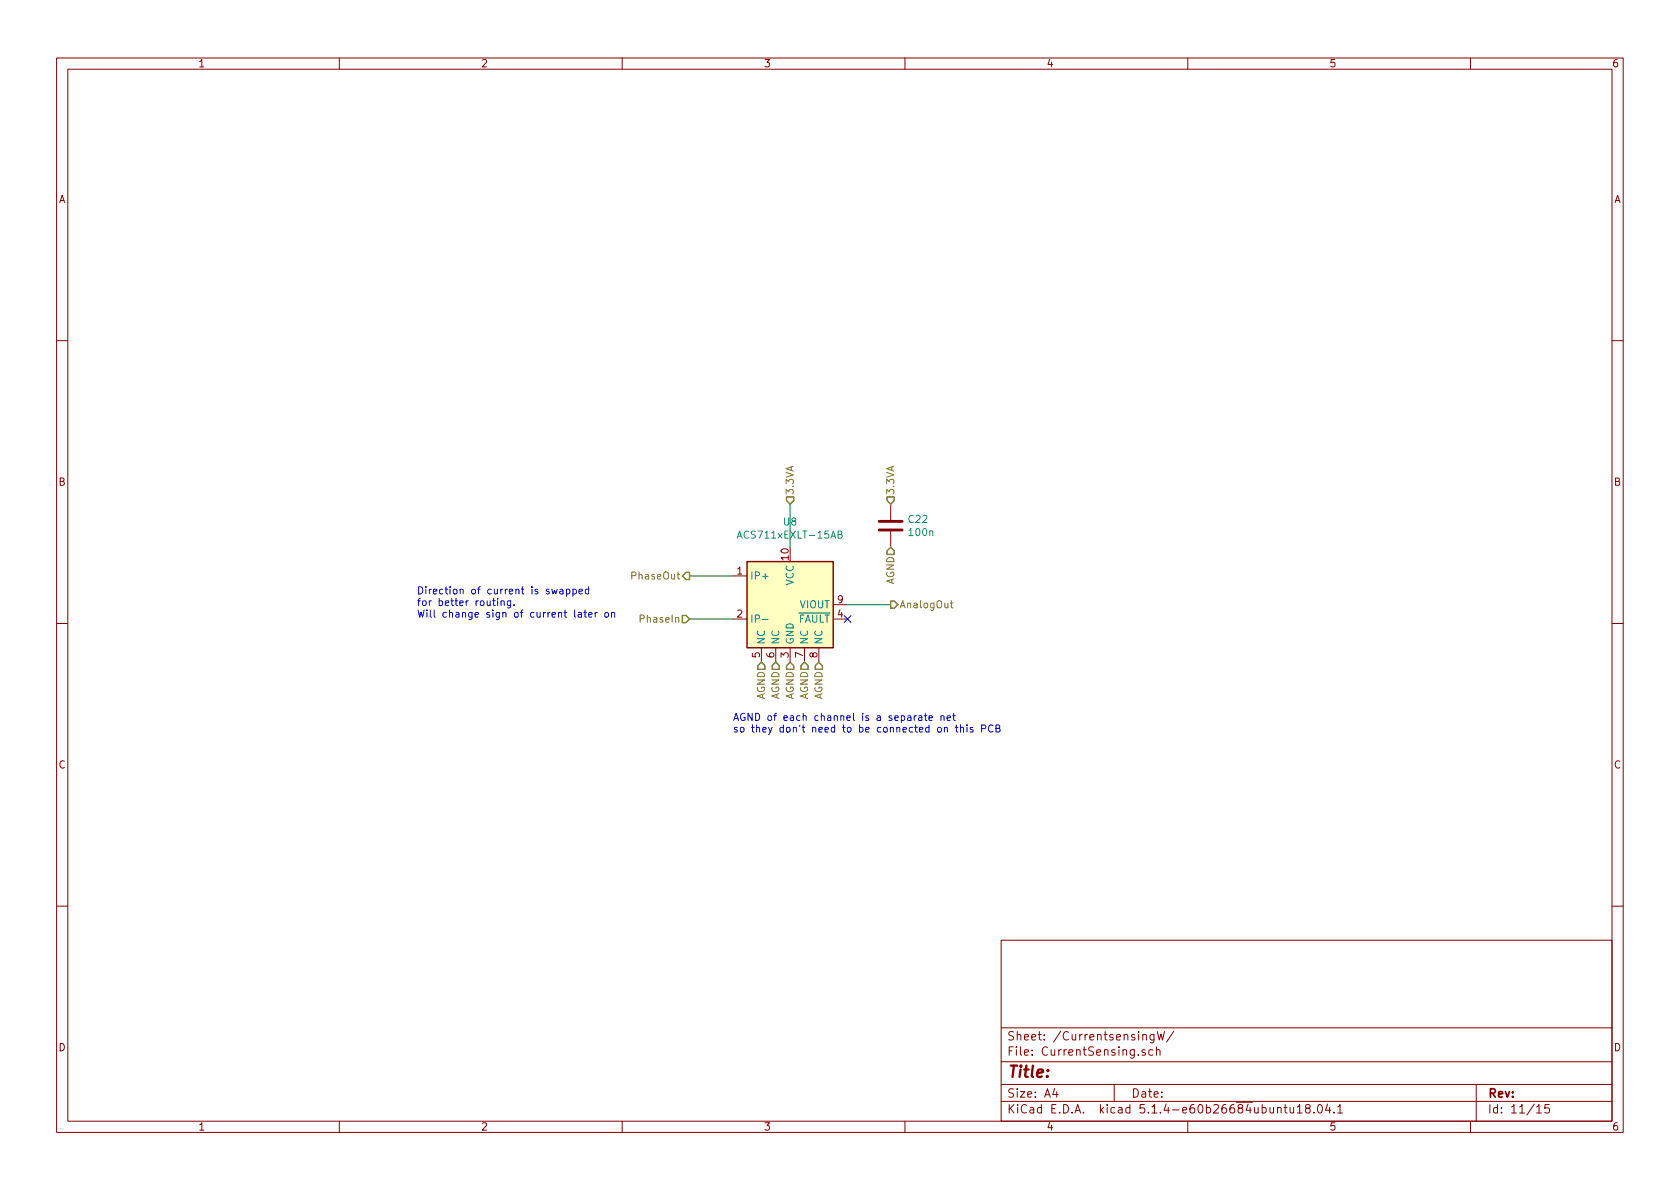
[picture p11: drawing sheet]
<svg xmlns="http://www.w3.org/2000/svg" width="297mm" height="210mm" viewBox="0 0 297 210" stroke-linecap="round" stroke-linejoin="round" font-family="sans-serif">
<g fill="none" stroke="#840000" stroke-width=".18">
<path d="M10 10.3h277v189.9h-277zM12 12.2h273v186.1h-273zM60 10.3v1.9M110 10.3v1.9M160 10.3v1.9M210 10.3v1.9M260 10.3v1.9M10 60.2h2M285 60.2h2M157.5 89.1v2.8M157.5 94v2.8M10 110.3h2"/>
<path d="M129.5 101.8h2.6M129.5 109.5h2.6M134.6 114.5v2.6M137.2 114.5v2.6M139.7 114.5v2.6M142.2 114.5v2.6M144.8 114.5v2.6M147.3 109.5h2.6M147.3 106.9h2.6M285 110.3h2M10 160.2h2M177 166.3h108v32h-108z"/>
<path d="M285 160.2h2M60 198.3v1.9M110 198.3v1.9M160 198.3v1.9M177 194.8h108M177 191.8h108M177 187.8h108M177 181.8h108M186.5 192.5l-.4 1h1M186.8 193v1M197 191.8v3M202.1 183.1v-.1a.37 .37 0 0 1 .6 .1v.8"/>
<path d="M202.5 185.7l-.4-.1-.2 .2 .1 .2 .5 .2v.3h-.6M203.8 185.7l-.4-.1-.3 .3 .1 .6 .2 .1 .4-.1M204 182.9v1.2l-.2 .3-.4-.1M204 183l-.4-.1-.3 .3 .1 .6 .2 .1 .4-.1M204.5 185.7l.2-.1 .4 .1v.9M204.5 185.1v1.5M204.6 182.4l.4 1.5 .3-1.1 .2 1.1 .4-1.5M207.5 182.3l-1.3 2M210 198.3v1.9M225.9 196l.2-.2 .3 .1 .1 .9M227 195.8h.6M227.2 195.3v1.3l.4 .2"/>
<path d="M228.1 195.8l.1 .9 .3 .1 .2-.1M228.7 195.8v1M229.4 195.8l.4-.5v1.5M229.4 196.8h.8M231.1 196l-.3-.3 .1-.3a.48 .48 0 0 1 .7 .1l-.1 .4a.52 .52 0 0 0-.6 .2 .52 .52 0 0 0 0 .6l.5 .1 .2-.1v-.4l-.2-.3M232.3 196.7v.1M233.1 195.4l.2-.1a.8 .8 0 0 1 .5 .8 .8 .8 0 0 1-.5 .7 1 1 0 0 1-.2-1.4zM234.7 195.2l-.3 1.1h.9M235.1 195.8v1M235.9 196.7v.1M236.5 195.8l.4-.5v1.5M236.5 196.8h.9"/>
<path d="M260 198.3v1.9M261 191.8v6.5M271.7 195.8l.4-.5v1.5M271.7 196.8h.8M273.9 195.3h-.7l-.1 .7 .2-.1 .5 .1 .2 .2-.1 .5-.2 .1-.6-.1"/>
</g>
<path d="M155.4 93.7h4.1M155.4 92.2h4.1" fill="none" stroke="#840000" stroke-width=".51"/>
<path d="M132.1 99.3h15.2v15.2h-15.2z" fill="#ffffc2" stroke="#ffffc2" stroke-width=".18"/>
<path d="M132.1 99.3h15.2v15.2h-15.2z" fill="none" stroke="#840000" stroke-width=".25"/>
<path d="M130.4 95.2l.4-1.3 .4 1.3M130.5 94.8h.6M148.2 94.5h.5l.1-.2v-.3l-.6-.1v1.3h.5l.2-.3v-.2l-.3-.2M134.8 109.5h1" fill="none" stroke="#008484" stroke-width=".18"/>
<path d="M139.7 89.1v7.7M121.9 101.8h7.6M121.9 109.5h7.6M149.9 106.9h7.6" fill="none" stroke="#008400" stroke-width=".18"/>
<path d="M139.1 87.9h1.2v.6l-.6 .6-.6-.6zM156.8 87.9h1.3v.6l-.6 .6-.7-.6zM157.5 96.8l.6 .6v.6h-1.3v-.6zM120.6 108.8h.7l.6 .7-.6 .6h-.7zM121.3 101.2h.6v1.3h-.6l-.7-.7zM134.6 117.1l.7 .6v.7h-1.3v-.7zM137.2 117.1l.6 .6v.7h-1.3v-.7zM139.7 117.1l.6 .6v.7h-1.2v-.7zM142.2 117.1l.7 .6v.7h-1.3v-.7zM144.8 117.1l.6 .6v.7h-1.3v-.7zM157.5 106.3h.6l.6 .6-.6 .7h-.6z" fill="none" stroke="#848400" stroke-width=".25"/>
<path d="M168 106.6h.5M168.2 106.2v1.1l.3 .2" fill="none" stroke="#848400" stroke-width=".18"/>
<g fill="none" stroke="#0000c2" stroke-width=".18">
<path d="M88 106.2v.9M88.6 106.4l.2-.2 .3 .1 .1 .8M88.6 106.2v.9M90.3 106.2l-.1 1.2-.2 .1-.3-.1M90.3 106.3l-.4-.1-.2 .3 .1 .5h.5M90.9 107v.1M97.6 104.2l.2 .8 .2-.6 .3 .6 .2-.8M99 104.2h.5v.8M99.5 104.5h-.4l-.2 .2 .1 .3h.5M100.2 104.2h.3l.3 .2-.2 .6h-.4M100.2 104.2v1.3M101.3 104.2h.4l.2 .2-.1 .6h-.5"/>
<path d="M101.3 104.2v1.3M101.6 107.9v1.1l.2 .1M102.3 108.4h.4l.1 .7M102.4 104.6l.6-.1-.1-.3h-.3l-.2 .2v.6h.5M102.8 108.6l-.4 .1-.2 .1 .1 .3h.5M103.2 108.3h.5M103.4 107.9v1.1l.3 .1M104.1 104.2h-.4l-.2 .2 .1 .6h.5M104.1 108.7l.6-.1-.1-.2-.3-.1-.2 .2v.6h.5M104.1 103.8v1.2M105.2 108.3v.8M105.6 108.3l-.4 .2"/>
<path d="M107 108.4l.3-.1 .3 .2-.1 .6h-.3l-.2-.1zM108.1 108.4l.2-.1 .3 .1 .1 .7M108.1 108.3v.8M162 126.6l-.4 .2M162.4 126.6h.5l.1 .8M163 126.9h-.4l-.2 .2v.2h.6M163.4 126.6h.5M163.6 126.1v1.1l.3 .2M164.3 127l.6-.1-.1-.3h-.4l-.1 .1v.6h.5M166.4 126.7l.1-.1h.4v.8M166.4 126.6v.8M167 128.7l.2-.1 .3 .1v.8"/>
<path d="M167.5 127l.6-.1-.1-.3h-.4l-.1 .1v.6h.5M168.4 126.6h.5M168.6 126.1v1.1l.3 .2M168.9 128.6h.5M169.1 128.2v1.1l.3 .2M169.8 128.7l.2-.1 .3 .1 .1 .8M169.8 128.2v1.3M171 128.2v.1M171 128.6v.9M172 128.7l-.3-.1-.2 .2 .1 .2 .4 .1v.3h-.5M173.6 128.8l.6-.1v-.4l-.1-.1h-.5v1.3M175.6 128.3a.6 .6 0 0 0-.9 .4 .6 .6 0 0 0 .6 .8l.3-.2"/>
<path d="M176.1 128.8l.6-.1 .1-.2-.1-.2-.6-.1v1.3h.5l.2-.2v-.3l-.3-.2"/>
</g>
<path d="M149.3 108.9l1.2 1.2M150.5 108.9l-1.2 1.2" fill="none" stroke="#000084" stroke-width=".18"/>
<text font-size="2.8" fill="#840000" x="178" y="190.5">Title:</text>
<g font-size="2.1" fill="#840000">
<text x="178" y="184">Sheet: /CurrentsensingW/</text>
<text x="178" y="186.7">File: CurrentSensing.sch</text>
<text x="178" y="196.9">KiCad E.D.A. kicad 5.1.4-e60b26684ubuntu18.04.1</text>
<text x="178" y="194.1">Size: A4</text>
<text x="200" y="194.1">Date:</text>
<text x="263" y="194.1">Rev:</text>
<text x="263" y="196.9">Id: 11/15</text>
</g>
<g font-size="1.8" fill="#840000">
<text x="35" y="11.9">1</text>
<text x="85" y="11.9">2</text>
<text x="135" y="11.9">3</text>
<text x="185" y="11.9">4</text>
<text x="235" y="11.9">5</text>
<text x="285" y="11.9">6</text>
<text x="10.4" y="35.9">A</text>
<text x="285.4" y="35.9">A</text>
<text x="10.4" y="85.9">B</text>
<text x="285.4" y="85.9">B</text>
<text x="130.3" y="101.6">1</text>
<text x="139.4" y="99" transform="rotate(-90 139.4 99)">10</text>
<text x="148.1" y="106.7">9</text>
<text x="130.3" y="109.2">2</text>
<text x="148.1" y="109.2">4</text>
<text x="134.4" y="116.3" transform="rotate(-90 134.4 116.3)">5</text>
<text x="136.9" y="116.3" transform="rotate(-90 136.9 116.3)">6</text>
<text x="139.4" y="116.3" transform="rotate(-90 139.4 116.3)">3</text>
<text x="142" y="116.3" transform="rotate(-90 142 116.3)">7</text>
<text x="144.5" y="116.3" transform="rotate(-90 144.5 116.3)">8</text>
<text x="10.4" y="135.9">C</text>
<text x="285.4" y="135.9">C</text>
<text x="10.4" y="185.9">D</text>
<text x="285.4" y="185.9">D</text>
<text x="35" y="199.9">1</text>
<text x="85" y="199.9">2</text>
<text x="135" y="199.9">3</text>
<text x="185" y="199.9">4</text>
<text x="235" y="199.9">5</text>
<text x="285" y="199.9">6</text>
</g>
<g font-size="1.8" fill="#848400">
<text x="140.3" y="87.6" transform="rotate(-90 140.3 87.6)">3.3VA</text>
<text x="158.1" y="87.6" transform="rotate(-90 158.1 87.6)">3.3VA</text>
<text x="112.1" y="102.5">PhaseOut</text>
<text x="158.1" y="103.5" transform="rotate(-90 158.1 103.5)">AGND</text>
<text x="159" y="107.6">AnalogOut</text>
<text x="113.6" y="110.1">PhaseIn</text>
<text x="135.3" y="123.8" transform="rotate(-90 135.3 123.8)">AGND</text>
<text x="137.8" y="123.8" transform="rotate(-90 137.8 123.8)">AGND</text>
<text x="140.3" y="123.8" transform="rotate(-90 140.3 123.8)">AGND</text>
<text x="142.9" y="123.8" transform="rotate(-90 142.9 123.8)">AGND</text>
<text x="145.4" y="123.8" transform="rotate(-90 145.4 123.8)">AGND</text>
</g>
<g font-size="1.8" fill="#008484">
<text x="131.1" y="95.2">ACS711xEXLT-15AB</text>
<text x="138.6" y="92.9">U8</text>
<text x="160.7" y="92.5">C22</text>
<text x="160.9" y="94.8">100n</text>
<text x="132.6" y="102.5">IP+</text>
<text x="140.3" y="103.6" transform="rotate(-90 140.3 103.6)">VCC</text>
<text x="141.4" y="107.6">VIOUT</text>
<text x="132.6" y="110.1">IP-</text>
<text x="141" y="110.1">FAULT</text>
<text x="135.3" y="114" transform="rotate(-90 135.3 114)">NC</text>
<text x="137.8" y="114" transform="rotate(-90 137.8 114)">NC</text>
<text x="140.3" y="114" transform="rotate(-90 140.3 114)">GND</text>
<text x="142.9" y="114" transform="rotate(-90 142.9 114)">NC</text>
<text x="145.4" y="114" transform="rotate(-90 145.4 114)">NC</text>
</g>
<g font-size="1.8" fill="#0000c2">
<text x="73.7" y="105.1">Direction of current is swapped</text>
<text x="73.7" y="107.2">for better routing.</text>
<text x="73.7" y="109.2">Will change sign of current later on</text>
<text x="129.5" y="127.5">AGND of each channel is a separate net</text>
<text x="129.5" y="129.5">so they don't need to be connected on this PCB</text>
</g>
</svg>
